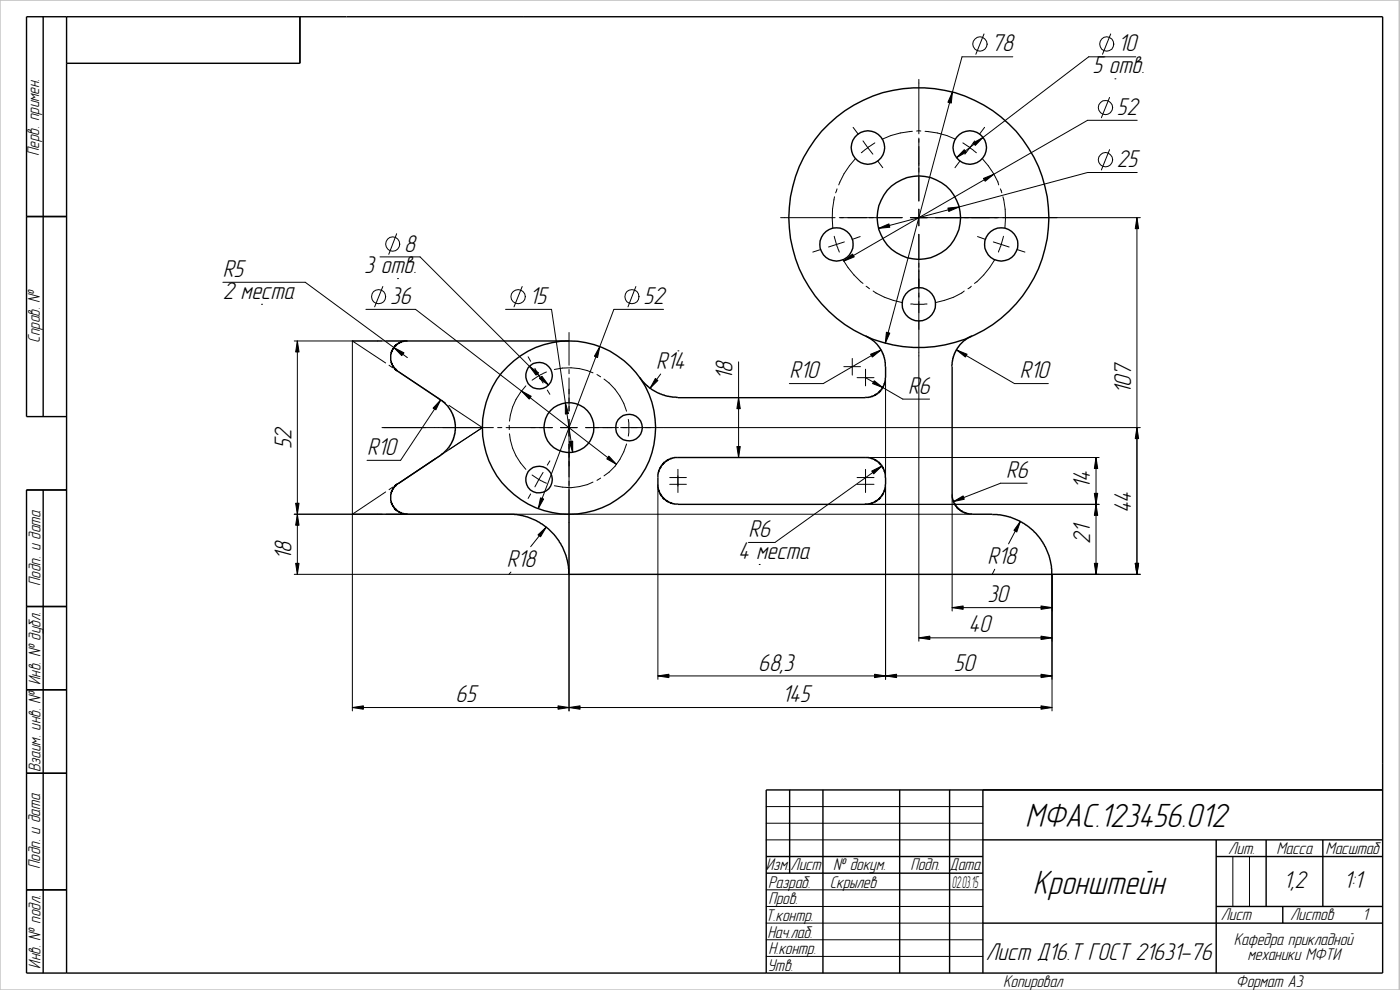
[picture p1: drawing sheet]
<svg xmlns="http://www.w3.org/2000/svg" width="420mm" height="297mm" viewBox="0 0 420 297" stroke-linecap="round" stroke-linejoin="round" font-family="sans-serif">
<g fill="none" stroke="#000" stroke-width=".3">
<path d="M295.3 10.2l-2.4 6.1M304 17h-15.3l-23 86M333.3 10.2l-2.4 6.1M340.9 17h-14.2l-39.6 30.3M256 38.2l1.6 2M273.8 39.4a24.5 24.5 0 0 0-9 2.4M275.1 39.3h1.3M275.8 23.8v16.4M277.6 39.4a24.3 24.3 0 0 1 9.2 2.4M295.5 38.2l-1.5 2M333 29.2l-2.5 6.1M334.6 23.7h.1"/>
<path d="M341.3 36.1h-14.9l-73.2 42.2M250.4 59a27.4 27.4 0 0 0-.5 9.4M251.2 56.7l-.4 1.2M256.7 47.6a23.1 23.1 0 0 0-5 7.9M259 42.3l1.4 2M260.4 44.3l-1.9 1.5M260.4 44.3l1.6 2M262.6 42.9l-2.2 1.4M263.4 48.3l1.5 2M275.8 41.4v18.9M288.1 48.3l-1.5 2M289 42.9l2.1 1.4"/>
<path d="M291.1 44.3l1.9 1.5M291.1 44.3l-1.5 2M292.5 42.3l-1.4 2M294.8 47.6a20.9 20.9 0 0 1 4.9 7.9M300.2 56.7l.5 1.2M301 59a24.3 24.3 0 0 1 .6 9.4M333 44.9l-2.5 6.1M341.3 51.8h-14.9l-62.7 16.7M114 77.1h12.1l38.5 38.4M119 70.1l-2.3 6.2M234.3 65.3h16.3M246.3 74.9l-2.4 .7"/>
<path d="M250.4 70.9l1.5 4.7M251.9 65.3h18.9M253 77.9a24.4 24.4 0 0 0 6 7.1M253.4 72.6l-4.7 1.5M258.1 71l-2.3 .8M273.2 65.3h69M275.8 62.8v5M275.8 70.3v122.1M293.4 71l2.3 .8M298.1 72.6l4.8 1.5M298.5 77.9a22.7 22.7 0 0 1-6.1 7.1M301.2 70.9l-1.6 4.7"/>
<path d="M305.2 74.9l2.4 .7M341.2 65.3v107M66.9 84.7h24.7l30.7 22.6M78.5 91.3h.1M109.8 92.8h14.9l60.3 46.5M114.9 86l-2.5 6.1M119.3 83.6h.1M151.7 92.8h13.8l6.4 42.9M156.7 86l-2.4 6.1M170.8 99.8v9.8M190.8 86l-2.3 6.1M199.1 92.8h-14.9l-22.7 59.8"/>
<path d="M259.9 85.9l1 .7M262 87.3a22.5 22.5 0 0 0 8.8 3.5M273.3 91.2h4.9M289.4 87.3a19.9 19.9 0 0 1-8.6 3.5M291.5 85.9l-1 .7M88.3 102.3h34M89.2 102.3v70M115.7 108.9l-10-6.6v111M116.8 109.6l1.1 .7M118.9 111l12.7 8.5M131.4 119.5l.8 .5-12 18.1h-10M157.8 115.8a17.5 17.5 0 0 0-4.9 10.6"/>
<path d="M158.5 107l.8 1.4M160.5 110.5l1.2 2.2M161.7 112.7l-2 1.4M161.7 112.7l1.3 2.2M164 111.6l-2.3 1.1M164.3 117l.7 1.3M166.4 110.9a18.1 18.1 0 0 1 11.6 1M170.8 110.9v1.2M170.8 113.4v9.9M179.2 112.4l1.1 .7M181.3 113.7a17.6 17.6 0 0 1 6.7 9.7M198.3 112.2l-3.2 4.3"/>
<path d="M203.5 105.3h.1M221.7 108.6v28.7M253.2 110h5M255.8 107.6v5M257.2 113.3h5.1M259.8 110.8v5M259.8 113.3l11.1 6.4h8.1M264.4 105l-17.3 10.1h-10.2M265.8 110v93.8M287.1 105l17.4 10.1h10.1M114.6 128.3h33.5M130.6 137.7l-11 7.4"/>
<path d="M131.6 137l-12.7 8.5M132.6 120.2l1.1 .7M132.7 136.3l-1 .7M133.7 135.6l-1.1 .7M134.7 121.6l10.1 6.7M144.8 128.3l-11 7.3M144.8 128.3l-10.1 6.6M149.4 128.3h1.2M151.9 128.3h13.9M152.8 127.6v1.3M152.9 130.2a17.2 17.2 0 0 0 4.9 10.6M165 138.3l-.7 1.3"/>
<path d="M168.2 128.3h5M170.8 125.8v87.5M175.8 128.3h9.8M186.3 128.3h12.9M188 133.2a16.8 16.8 0 0 1-6.7 9.6M188.6 125.8l.1 1-.1 4M199.3 128.3h142.9M259.8 137.3h70.1M264.7 139.8l-32.1 23h-8M328.9 137.3v35M88.3 154.3h203.5M115.7 147.6l-10 6.7"/>
<path d="M117.9 146.2l-1.1 .7M159.3 148.2l-.8 1.3M159.7 142.5l2 1.4M161.7 143.9l2.3 1.1M161.7 143.9l-1.2 2.2M163 141.8l-1.3 2.1M163.9 158.2l-4.6 5.8M178 144.6a16.7 16.7 0 0 1-11.6 1.1M180.3 143.5l-1.1 .6M197.4 145.3v58.5M201 145.3h5M201 143.3h5"/>
<path d="M203.5 140.8v7M257.2 145.3h5.1M257.2 143.3h5.1M259.8 140.8v7M259.8 151.3h70.1M285.8 148.3v35M306.2 156.4l-3.5 6.8M308.3 145h-8l-14.1 5.5M88.3 172.3h82.5M153.3 171.6l-.6 .7M227.8 169.4h.1M298.5 170.8l-.7 1.5"/>
<path d="M315.7 172.3v41M315.8 172.3h26.4M275.8 191.4h39.9M285.8 182.3h29.9M105.7 212.3h210M197.4 202.8h118.3M230 247h65M230 252h65M230 242h65M370 257v15M375 257v15M230 267h65"/>
<path d="M230 272h65M230 277h65M230 282h65M230 287h65"/>
<circle cx="294.1" cy="13.2" r="2.15"/>
<circle cx="332.1" cy="13.2" r="2.15"/>
<circle cx="331.8" cy="32.3" r="2.15"/>
<circle cx="331.8" cy="47.9" r="2.15"/>
<circle cx="117.8" cy="73.2" r="2.13"/>
<circle cx="113.6" cy="89" r="2.13"/>
<circle cx="155.5" cy="89" r="2.13"/>
<circle cx="189.6" cy="89" r="2.13"/>
</g>
<path d="M0 0h419.9v297h-419.9z" fill="none" stroke="#c0c0c0" stroke-width=".42"/>
<g fill="none" stroke="#000" stroke-width=".42">
<path d="M13 5v120M20 5v287M90 5v14h-70M8 65h12M119.5 111.4l12.7 8.6M170.8 102.3h-49.5l-.9 .3-1.5 .9-1 1.3-.6 1.1v2.2l.2 1 .9 1.5 1.1 .8M192 113.3l2.4 2.6 2.5 1.7 3.4 1.3 3.2 .3M259.8 100.9l1.5 .7 1.6 1.4 1.2 1.4 .9 1.7 .7 2.6 .1 4.6M265.7 113.3l-.3 2-1.2 2-1.6 1.3-1.9 .6-57.2 .1M285.8 110v39.2l.6 2 1.3 1.6 2 1.2 2.1 .2M291.7 100.9l-2.4 1.3-2 2.3-1.2 2.5-.4 3M20 125h-12v-120h407v287h-407v-145h12"/>
<path d="M132.2 120l2.3 2 .8 1.1 1 2.4 .4 1.8v1.8l-.7 2.9-1.2 2.1-1.9 2-14.5 9.8-.9 1.5-.2 1v2.2l.9 1.7 .7 .7 1.3 .9 2.1 .4h32l3.9 .8 2.8 1.1 3 2 2.4 2.3 1.3 1.7 1 1.7 1.2 2.9 .7 3.1 .2 2.4h144.9l-.1-2.4-.7-3.1-2-4.1-2-2.7-2.1-1.9-3-1.9-4-1.4-1.7-.3-2.3-.1M13 147v145M265.7 145.3l-.3 2-1.2 2-1.6 1.3-1.9 .6-57.2 .1-1.5-.1-1.5-.6-1.1-.8-1-1.2-1-2.4v-3.9l.7-2 1-1.3 1.4-1 1.9-.7h58.3l2.4 .9 1.7 1.7 .9 2.4 .1 3M291.8 154.3h6M8 182h12M8 207h12M8 232h12M237 237v25M247 237v55M270 237v55M285 237v55M295 237v55"/>
<path d="M415 237h-185v55M230 257h65M295 252h120M365 257h50M365 252v40M380 252v20M397 252v20M8 267h12M230 262h65M295 277h120M365 272h50M385 272v5"/>
<circle cx="260.5" cy="44.3" r="5"/>
<circle cx="291.1" cy="44.3" r="5"/>
<circle cx="251" cy="73.3" r="5"/>
<circle cx="275.8" cy="65.3" r="39"/>
<circle cx="275.8" cy="65.3" r="12.5"/>
<circle cx="300.5" cy="73.3" r="5"/>
<circle cx="275.8" cy="91.3" r="5"/>
<circle cx="161.8" cy="112.7" r="4"/>
<circle cx="170.7" cy="128.3" r="7.5"/>
<circle cx="170.8" cy="128.3" r="26"/>
<circle cx="188.8" cy="128.3" r="4"/>
<circle cx="161.7" cy="143.9" r="4"/>
</g>
<g fill="#000" stroke="#000" stroke-width=".3">
<path d="M285.8 27.6l-.3 3.3-1-.2zM289.4 44.9l.6 .8-2.9 1.6zM292.1 42.9l2.9-1.6-2.3 2.3zM295.1 53.5l3.2-1.2-2.6 2.1zM253.2 78.3l2.7-2.1 .5 .9zM263.7 68.5l3.1-1.3 .2 1zM284.5 62.4l3.4-.3-3.2 1.3zM341.2 65.3l.5 3.3h-1zM89.2 102.3l.5 3.3h-1zM118.3 104.3l2.9 1.6-.6 .8zM156.5 117.3l2.9 1.6-.6 .8zM158.9 109.9l2.7 2-.7 .7z"/>
<path d="M161.9 113.6l.7-.7 2 2.6zM180 104l-.7 3.3-.9-.4zM196.7 113.6l.7 .6-2.3 2.3zM221.7 119.3l.5 3.3h-1.1zM261.3 106.3l3.1-1.3-2.6 2.1zM262.4 114.2l2.5 2.1-3-1.2zM266 99.7l1 .2-1.3 3.1zM287.1 105l3.1 1.3-.5 .8zM132.2 120l-1.4 3-.8-.5zM169.7 120.8l.9 3.3-.9 .1zM170.9 132.5l1-.1v3.3zM182.7 136.8l2.3 2.5-2.9-1.6z"/>
<path d="M221.1 134h1.1l-.5 3.3zM261.6 141.3l3.1-1.5-2.5 2.4zM328.9 137.3l.5 3.3h-1zM341.2 128.3l.5 3.3h-1zM88.7 151h1l-.5 3.3zM89.2 154.3l.5 3.3h-1zM162.2 149.4l1 .3-1.7 2.9zM161.5 160.5l2.4-2.3-1.7 2.9zM286.2 150.5l2.9-1.7 .3 1zM306.2 156.4l-1.1 3.2-.8-.5zM328.9 151.3l.5 3.3h-1zM328.4 148h1l-.5 3.3z"/>
<path d="M88.7 169h1l-.5 3.3zM328.4 169h1l-.5 3.3zM340.7 169h1l-.5 3.3zM275.8 191.4l3.3-.5v1zM285.8 182.3l3.3-.5v1zM312.4 181.8l3.3 .5-3.3 .5zM312.4 190.9l3.3 .5-3.3 .5zM105.7 212.3l3.4-.5v1zM167.5 211.8l3.3 .5-3.3 .5zM170.8 212.3l3.3-.5v1zM197.4 202.8l3.3-.5v1zM262.5 202.3l3.3 .5-3.3 .5z"/>
<path d="M265.8 202.8l3.3-.5v1zM312.4 211.8l3.3 .5-3.3 .5zM312.4 202.3l3.3 .5-3.3 .5z"/>
</g>
<g font-size="10.4">
<text x="307.7" y="248.2">МФАС.123456.012</text>
<text x="310" y="268.3">Кронштейн</text>
</g>
<g font-size="7.5">
<text x="297.5" y="15.4">78</text>
<text x="335.5" y="15.4">10</text>
<text x="327.8" y="22">5 отв.</text>
<text x="335.2" y="34.5">52</text>
<text x="335.2" y="50.2">25</text>
<text x="121.3" y="75.5">8</text>
<text x="66.9" y="83.1">R5</text>
<text x="109.3" y="82">3 отв.</text>
<text x="66.9" y="89.7">2 места</text>
<text x="117.1" y="91.2">36</text>
<text x="158.9" y="91.2">15</text>
<text x="193.1" y="91.2">52</text>
<text x="196.9" y="110.6">R14</text>
<text x="219.9" y="113.9" transform="rotate(-90 219.9 113.9)">18</text>
<text x="236.9" y="113.5">R10</text>
<text x="306.1" y="113.5">R10</text>
<text x="272.5" y="118.1">R6</text>
<text x="339.4" y="118.1" transform="rotate(-90 339.4 118.1)">107</text>
<text x="87.5" y="134.8" transform="rotate(-90 87.5 134.8)">52</text>
<text x="110.2" y="136.5">R10</text>
<text x="301.9" y="143.4">R6</text>
<text x="327.2" y="146.8" transform="rotate(-90 327.2 146.8)">14</text>
<text x="339.4" y="154" transform="rotate(-90 339.4 154)">44</text>
<text x="224.6" y="161.1">R6</text>
<text x="87.5" y="167.9" transform="rotate(-90 87.5 167.9)">18</text>
<text x="221.6" y="167.8">4 места</text>
<text x="327.2" y="163.1" transform="rotate(-90 327.2 163.1)">21</text>
<text x="152.1" y="170">R18</text>
<text x="296.3" y="169.2">R18</text>
<text x="296.3" y="180.7">30</text>
<text x="290.7" y="189.8">40</text>
<text x="227.6" y="201.2">68,3</text>
<text x="286.3" y="201.2">50</text>
<text x="136.7" y="210.7">65</text>
<text x="234.7" y="210.7">145</text>
<text x="385.2" y="266.4">1,2</text>
<text x="403.3" y="266.4">1:1</text>
<text x="295.8" y="288">Лист Д16.Т ГОСТ 21631-76</text>
</g>
<g font-size="5.3">
<text x="11.8" y="46.8" transform="rotate(-90 11.8 46.8)">Перв. примен.</text>
<text x="11.9" y="102.9" transform="rotate(-90 11.9 102.9)">Справ. №</text>
<text x="12.1" y="175.8" transform="rotate(-90 12.1 175.8)">Подп. и дата</text>
<text x="12.1" y="205.6" transform="rotate(-90 12.1 205.6)">Инв. № дубл.</text>
<text x="12.1" y="231.7" transform="rotate(-90 12.1 231.7)">Взаим. инв. №</text>
<text x="368.6" y="256.1">Лит.</text>
<text x="383.1" y="256.1">Масса</text>
<text x="397.8" y="256.1">Масштаб</text>
<text x="12" y="260.8" transform="rotate(-90 12 260.8)">Подп. и дата</text>
<text x="229.9" y="261.1">Изм.</text>
<text x="237.2" y="261.1">Лист</text>
<text x="250" y="261.1">№ докум.</text>
<text x="273.2" y="261.1">Подп.</text>
<text x="285" y="261.1">Дата</text>
<text x="230.5" y="266.4">Разраб.</text>
<text x="249" y="266.4">Скрылев</text>
<text x="230.6" y="271.4">Пров.</text>
<text x="366.4" y="276">Лист</text>
<text x="387.2" y="276">Листов</text>
<text x="408.9" y="276">1</text>
<text x="229.8" y="276.4">Т.контр.</text>
<text x="230.4" y="281.5">Нач.лаб.</text>
<text x="230.6" y="286.2">Н.контр.</text>
<text x="370.3" y="283.4">Кафедра прикладной</text>
<text x="374.4" y="288">механики МФТИ</text>
<text x="12.1" y="290.6" transform="rotate(-90 12.1 290.6)">Инв. № подл.</text>
<text x="230.4" y="291.3">Утв.</text>
<text x="301.1" y="296.2">Копировал</text>
<text x="370.9" y="296.2">Формат А3</text>
</g>
<text font-size="5.1" x="285.7" y="266.4">02.03.15</text>
</svg>
